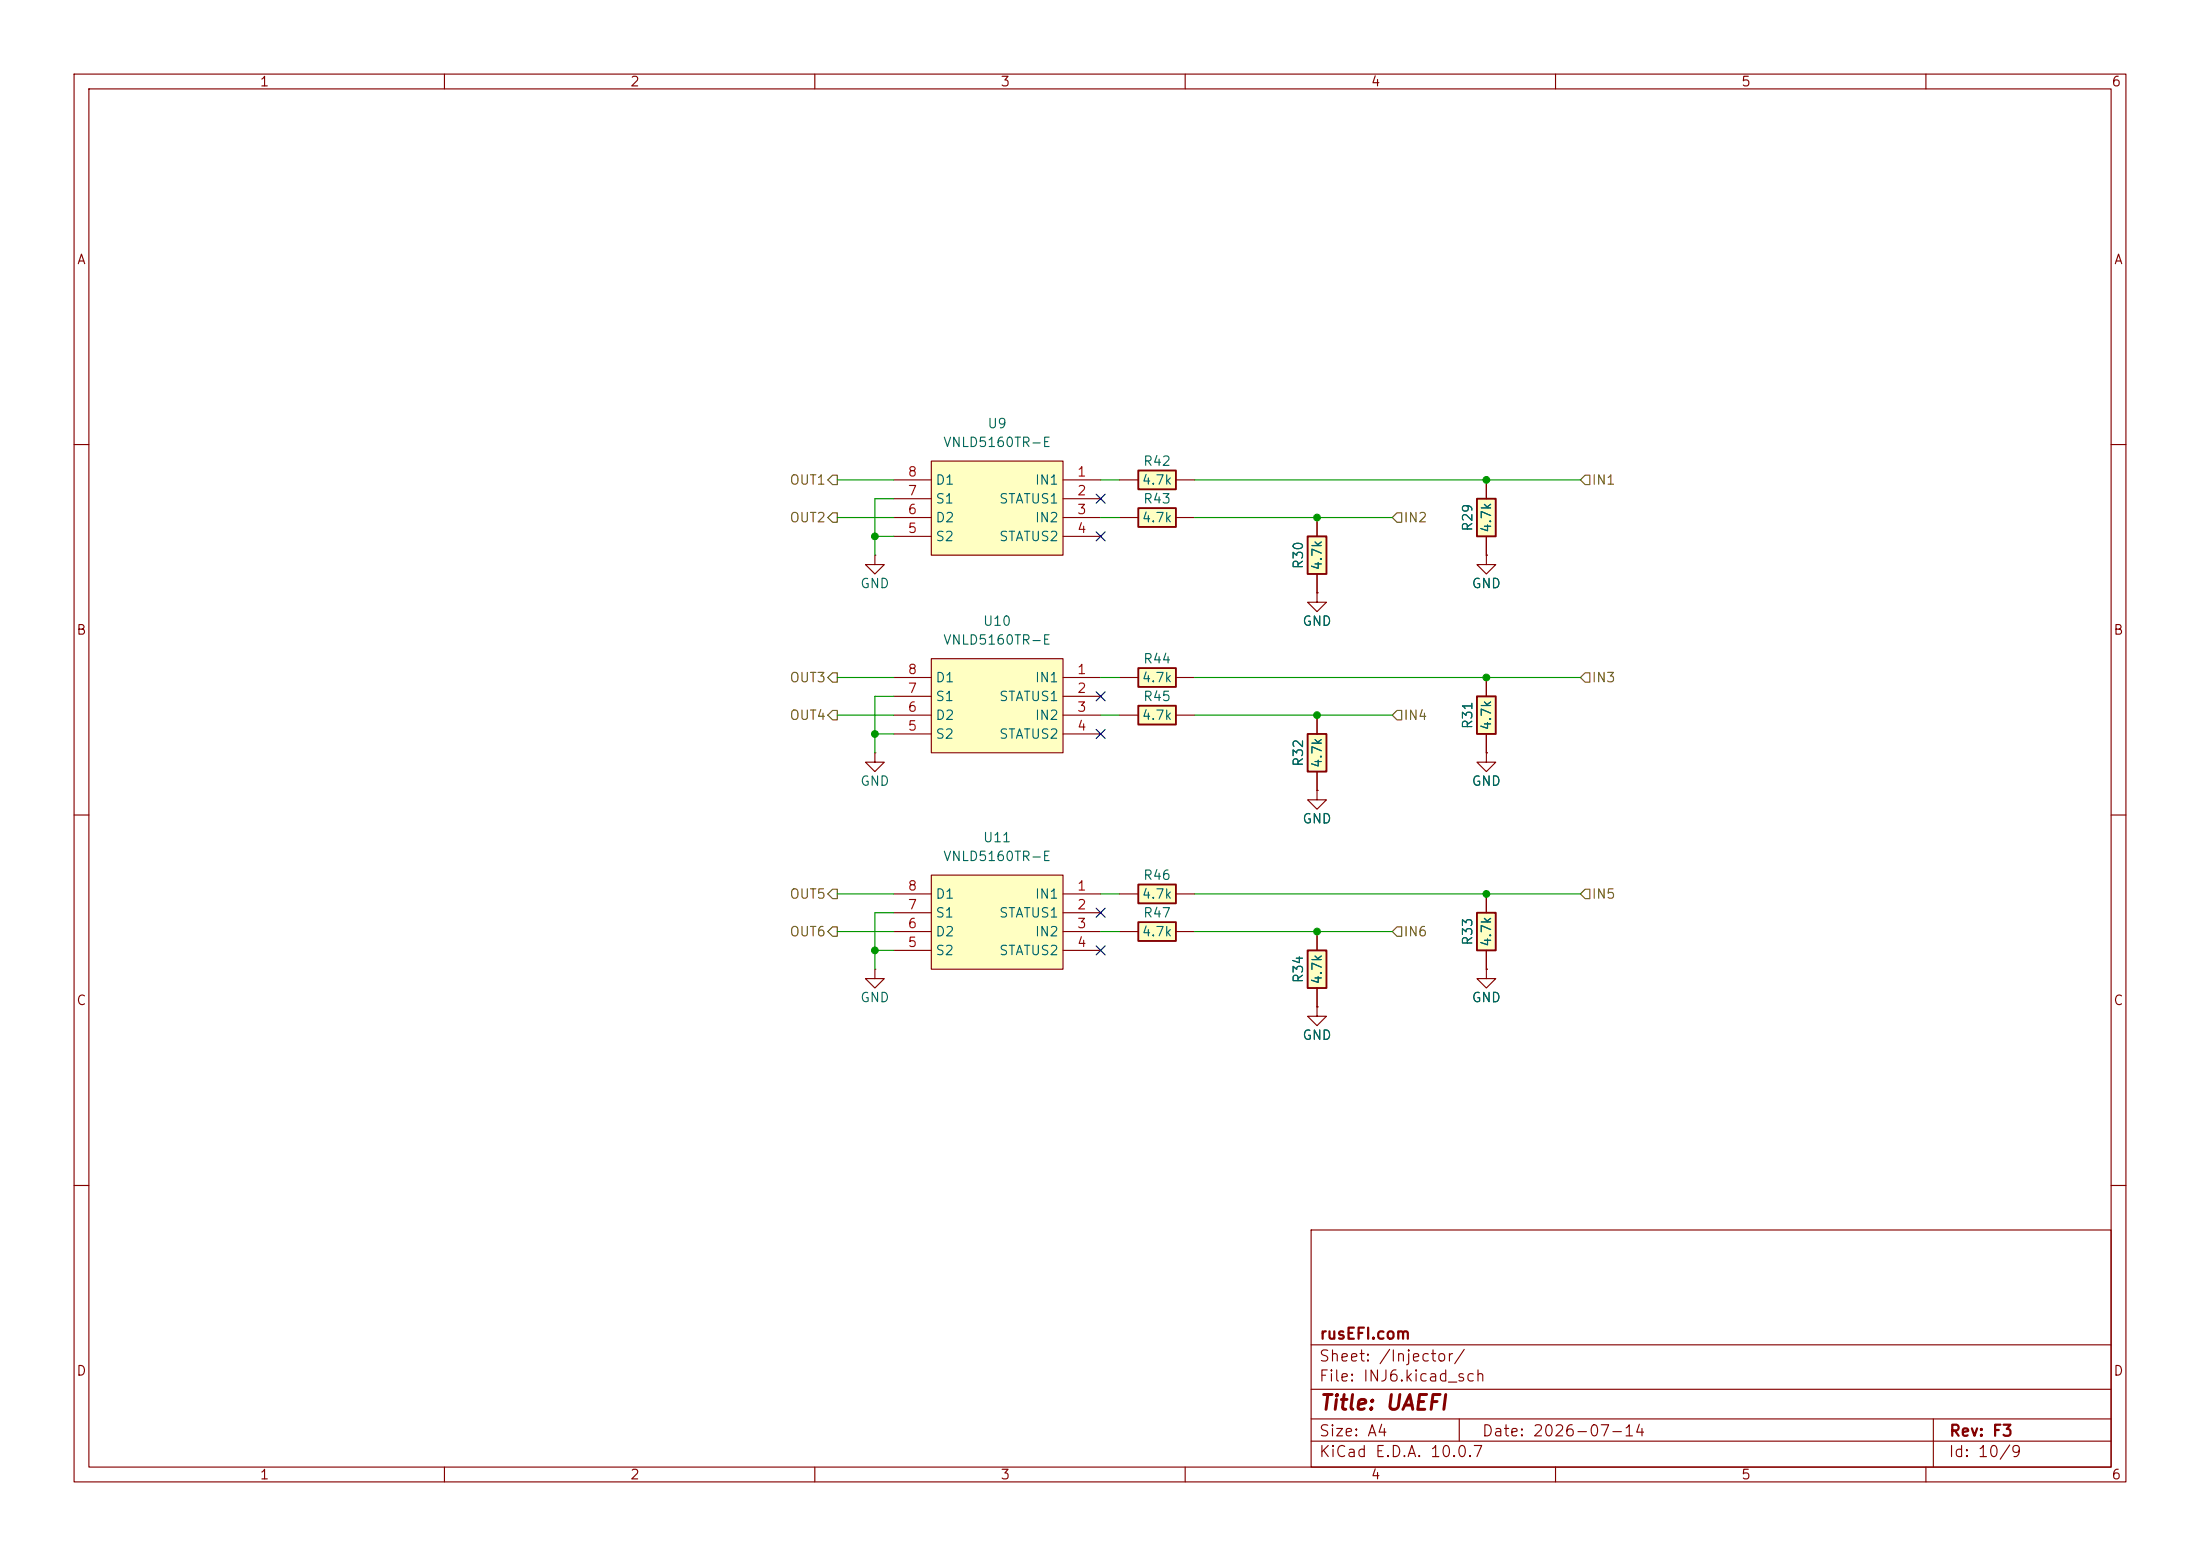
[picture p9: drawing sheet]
<svg xmlns="http://www.w3.org/2000/svg" width="297mm" height="210mm" viewBox="0 0 297 210" stroke-linecap="round" stroke-linejoin="round" font-family="sans-serif">
<g fill="none" stroke="#840000" stroke-width=".15">
<path d="M10 10h277v190h-277zM12 12h273v186h-273zM60 10v2M110 10v2M160 10v2M210 10v2M260 10v2M10 60h2M285 60h2M10 110h2M285 110h2M10 160h2"/>
<path d="M177 166h108v32h-108zM285 160h2M60 198v2M110 198v2M160 198v2M177 194.5h108M177 191.5h108M177 187.5h108M177 181.5h108M197 191.5v3M210 198v2M260 198v2"/>
<path d="M261 191.5v6.5"/>
</g>
<path d="M176.5 128.3h2.6v5.1h-2.6z" fill="#ffffc2"/>
<path d="M176.5 128.3h2.6v5.1h-2.6z" fill="none" stroke="#840000" stroke-width=".25"/>
<path d="M177.8 106.7v1.3h1.3l-1.3 1.2-1.3-1.2h1.3M177.8 106.7h.1M177.8 125.7v2.6M177.8 133.4v2.5" fill="none" stroke="#840000" stroke-width=".15"/>
<path d="M176.5 99.1h2.6v5h-2.6z" fill="#ffffc2"/>
<path d="M176.5 99.1h2.6v5h-2.6z" fill="none" stroke="#840000" stroke-width=".25"/>
<path d="M200.7 74.9v1.3h1.2l-1.2 1.3-1.3-1.3h1.3M200.7 74.9h.1M177.8 96.5v2.6M177.8 104.1v2.6" fill="none" stroke="#840000" stroke-width=".15"/>
<path d="M199.4 67.3h2.5v5.1h-2.5z" fill="#ffffc2"/>
<path d="M199.4 67.3h2.5v5.1h-2.5z" fill="none" stroke="#840000" stroke-width=".25"/>
<path d="M200.7 64.8v2.5M200.7 72.4v2.5" fill="none" stroke="#840000" stroke-width=".15"/>
<path d="M153.7 95.3h5v2.5h-5z" fill="#ffffc2"/>
<path d="M153.7 95.3h5v2.5h-5z" fill="none" stroke="#840000" stroke-width=".25"/>
<path d="M151.1 96.5h2.6M158.7 96.5h2.6" fill="none" stroke="#840000" stroke-width=".15"/>
<path d="M153.7 90.2h5v2.5h-5z" fill="#ffffc2"/>
<path d="M153.7 90.2h5v2.5h-5z" fill="none" stroke="#840000" stroke-width=".25"/>
<path d="M151.1 91.4h2.6M158.7 91.4h2.6M177.8 135.9v1.3h1.3l-1.3 1.2-1.3-1.2h1.3M177.8 135.9h.1" fill="none" stroke="#840000" stroke-width=".15"/>
<path d="M153.7 124.5h5v2.5h-5z" fill="#ffffc2"/>
<path d="M153.7 124.5h5v2.5h-5z" fill="none" stroke="#840000" stroke-width=".25"/>
<path d="M151.1 125.7h2.6M158.7 125.7h2.6M200.7 130.8v1.3h1.2l-1.2 1.3-1.3-1.3h1.3M200.7 130.8h.1" fill="none" stroke="#840000" stroke-width=".15"/>
<path d="M153.7 119.4h5v2.5h-5z" fill="#ffffc2"/>
<path d="M153.7 119.4h5v2.5h-5z" fill="none" stroke="#840000" stroke-width=".25"/>
<path d="M151.1 120.7h2.6M158.7 120.7h2.6" fill="none" stroke="#840000" stroke-width=".15"/>
<path d="M199.4 123.2h2.5v5.1h-2.5z" fill="#ffffc2"/>
<path d="M199.4 123.2h2.5v5.1h-2.5z" fill="none" stroke="#840000" stroke-width=".25"/>
<path d="M118.1 74.9v1.3h-1.3l1.3 1.3 1.3-1.3h-1.3M118.1 74.9h.1M200.7 120.7v2.5M200.7 128.3v2.5" fill="none" stroke="#840000" stroke-width=".15"/>
<path d="M125.7 118.1h17.8v12.7h-17.8z" fill="#ffffc2"/>
<g fill="none" stroke="#840000" stroke-width=".15">
<path d="M118.1 101.6v1.3h-1.3l1.3 1.2 1.3-1.2h-1.3M118.1 101.6h.1M125.7 118.1h17.8v12.7h-17.8zM118.1 130.8v1.3h-1.3l1.3 1.3 1.3-1.3h-1.3M118.1 130.8h.1M120.6 120.7h5.1M120.6 123.2h5.1M120.6 125.7h5.1M120.6 128.3h5.1M143.5 120.7h5.1M143.5 123.2h5.1M143.5 125.7h5.1"/>
<path d="M143.5 128.3h5.1"/>
</g>
<path d="M125.7 62.2h17.8v12.7h-17.8z" fill="#ffffc2"/>
<path d="M120.6 64.8h5.1M120.6 67.3h5.1M120.6 69.9h5.1M120.6 72.4h5.1M125.7 62.2h17.8v12.7h-17.8zM143.5 64.8h5.1M143.5 67.3h5.1M143.5 69.9h5.1M143.5 72.4h5.1" fill="none" stroke="#840000" stroke-width=".15"/>
<path d="M125.7 88.9h17.8v12.7h-17.8z" fill="#ffffc2"/>
<path d="M120.6 91.4h5.1M120.6 94h5.1M120.6 96.5h5.1M120.6 99.1h5.1M125.7 88.9h17.8v12.7h-17.8zM143.5 91.4h5.1M143.5 94h5.1M143.5 96.5h5.1M143.5 99.1h5.1" fill="none" stroke="#840000" stroke-width=".15"/>
<path d="M176.5 72.4h2.6v5.1h-2.6z" fill="#ffffc2"/>
<path d="M176.5 72.4h2.6v5.1h-2.6z" fill="none" stroke="#840000" stroke-width=".25"/>
<path d="M177.8 69.9v2.5M177.8 77.5v2.5M177.8 80v1.3h1.3l-1.3 1.3-1.3-1.3h1.3M177.8 80h.1" fill="none" stroke="#840000" stroke-width=".15"/>
<path d="M153.7 63.5h5v2.5h-5z" fill="#ffffc2"/>
<path d="M153.7 63.5h5v2.5h-5z" fill="none" stroke="#840000" stroke-width=".25"/>
<path d="M151.1 64.8h2.6M158.7 64.8h2.6" fill="none" stroke="#840000" stroke-width=".15"/>
<path d="M153.7 68.6h5v2.5h-5z" fill="#ffffc2"/>
<path d="M153.7 68.6h5v2.5h-5z" fill="none" stroke="#840000" stroke-width=".25"/>
<path d="M151.1 69.9h2.6M158.7 69.9h2.6" fill="none" stroke="#840000" stroke-width=".15"/>
<path d="M199.4 94h2.5v5.1h-2.5z" fill="#ffffc2"/>
<path d="M199.4 94h2.5v5.1h-2.5z" fill="none" stroke="#840000" stroke-width=".25"/>
<g fill="none" stroke="#840000" stroke-width=".15">
<path d="M177.8 69.9v2.5M177.8 77.5v2.5M200.7 74.9h.1M200.7 64.8v2.5M200.7 72.4v2.5M177.8 80h.1M177.8 96.5v2.6M200.7 91.4v2.6M200.7 99.1v2.5M177.8 106.7h.1M177.8 104.1v2.6M200.7 101.6v1.3h1.2l-1.2 1.2-1.3-1.2h1.3"/>
<path d="M200.7 101.6h.1M177.8 135.9h.1M177.8 125.7v2.6M177.8 133.4v2.5M200.7 130.8h.1M200.7 120.7v2.5M200.7 128.3v2.5"/>
</g>
<path d="M111.8 64.8l.6-.7h.6v1.3h-.6zM111.8 69.9l.6-.7h.6v1.3h-.6zM188.6 69.2h.6v1.3h-.6l-.6-.6zM214 64.1h.6v1.3h-.6l-.6-.6zM112.4 90.8h.6v1.3h-.6l-.6-.7zM112.4 95.9h.6v1.3h-.6l-.6-.7zM188.6 95.9h.6v1.3h-.6l-.6-.7zM214 90.8h.6v1.3h-.6l-.6-.7zM112.4 125.1h.6v1.3h-.6l-.6-.7zM112.4 120h.6v1.3h-.6l-.6-.6zM188.6 125.1h.6v1.3h-.6l-.6-.7zM214 120h.6v1.3h-.6l-.6-.6z" fill="none" stroke="#725600" stroke-width=".15"/>
<g fill="none" stroke="#009600" stroke-width=".15">
<path d="M113 69.9h7.6M113 64.8h7.6M118.1 72.4h2.5M120.6 67.3h-2.5v7.6M148.6 69.9h2.5M148.6 64.8h2.5M161.3 69.9h26.7M161.3 64.8h52.1M113 96.5h7.6M113 91.4h7.6M118.1 99.1h2.5M120.6 94h-2.5v7.6"/>
<path d="M148.6 96.5h2.5M148.6 91.4h2.5M161.3 96.5h26.7M161.3 91.4h52.1M113 125.7h7.6M113 120.7h7.6M118.1 128.3h2.5M120.6 123.2h-2.5v7.6M148.6 125.7h2.5M148.6 120.7h2.5M161.3 125.7h26.7M161.3 120.7h52.1"/>
</g>
<path d="M148 71.8l1.2 1.2M148 66.7l1.2 1.2M149.2 71.8l-1.2 1.2M149.2 66.7l-1.2 1.2M148 93.4l1.2 1.2M148 98.5l1.2 1.2M149.2 93.4l-1.2 1.2M149.2 98.5l-1.2 1.2M148 127.7l1.2 1.2M148 122.6l1.2 1.2M149.2 127.7l-1.2 1.2M149.2 122.6l-1.2 1.2" fill="none" stroke="#000084" stroke-width=".15"/>
<g fill="#009600" stroke="#009600" stroke-width=".14">
<circle cx="177.8" cy="96.5" r=".46"/>
<circle cx="177.8" cy="69.9" r=".46"/>
<circle cx="200.7" cy="91.4" r=".46"/>
<circle cx="200.7" cy="64.8" r=".46"/>
<circle cx="177.8" cy="125.7" r=".46"/>
<circle cx="200.7" cy="120.7" r=".46"/>
<circle cx="118.1" cy="128.3" r=".46"/>
<circle cx="118.1" cy="72.4" r=".46"/>
<circle cx="118.1" cy="99.1" r=".46"/>
</g>
<text font-size="2" fill="#840000" x="178" y="190.8">Title: UAEFI</text>
<g font-size="1.5" fill="#840000">
<text x="178" y="184.1">Sheet: /Injector/</text>
<text x="178" y="181.1">rusEFI.com</text>
<text x="178" y="186.8">File: INJ6.kicad_sch</text>
<text x="178" y="197">KiCad E.D.A. 10.0.7</text>
<text x="178" y="194.2">Size: A4</text>
<text x="200" y="194.2">Date: 2026-07-14</text>
<text x="263" y="197">Id: 10/9</text>
<text x="263" y="194.2">Rev: F3</text>
</g>
<g font-size="1.3" fill="#840000">
<text x="35" y="12">1</text>
<text x="85" y="12">2</text>
<text x="135" y="12">3</text>
<text x="185" y="12">4</text>
<text x="235" y="12">5</text>
<text x="285" y="12">6</text>
<text x="10.3" y="36">A</text>
<text x="285.3" y="36">A</text>
<text x="10.2" y="86">B</text>
<text x="285.2" y="86">B</text>
<text x="10.2" y="136">C</text>
<text x="285.2" y="136">C</text>
<text x="10.2" y="186">D</text>
<text x="285.2" y="186">D</text>
<text x="35" y="200">1</text>
<text x="85" y="200">2</text>
<text x="135" y="200">3</text>
<text x="185" y="200">4</text>
<text x="235" y="200">5</text>
<text x="285" y="200">6</text>
</g>
<g font-size="1.3" fill="#006464">
<text x="133.2" y="58.1">U9</text>
<text x="126.2" y="65.7">D1</text>
<text x="127.2" y="60.7">VNLD5160TR-E</text>
<text x="139.6" y="65.7">IN1</text>
<text x="154.1" y="65.7">4.7k</text>
<text x="154.2" y="63.2">R42</text>
<text x="126.2" y="70.8">D2</text>
<text x="126.2" y="68.3">S1</text>
<text x="134.8" y="68.3">STATUS1</text>
<text x="139.6" y="70.8">IN2</text>
<text x="154.1" y="70.8">4.7k</text>
<text x="154.2" y="68.3">R43</text>
<text x="199.1" y="71.8" transform="rotate(-90 199.1 71.8)">R29</text>
<text x="126.2" y="73.4">S2</text>
<text x="134.8" y="73.4">STATUS2</text>
<text x="176.2" y="76.9" transform="rotate(-90 176.2 76.9)">R30</text>
<text x="178.8" y="77.1" transform="rotate(-90 178.8 77.1)">4.7k</text>
<text x="201.6" y="72" transform="rotate(-90 201.6 72)">4.7k</text>
<text x="116" y="79.7">GND</text>
<text x="198.6" y="79.7">GND</text>
<text x="127.2" y="87.3">VNLD5160TR-E</text>
<text x="132.6" y="84.8">U10</text>
<text x="154.2" y="89.9">R44</text>
<text x="175.7" y="84.8">GND</text>
<text x="126.2" y="94.9">S1</text>
<text x="126.2" y="92.4">D1</text>
<text x="134.8" y="94.9">STATUS1</text>
<text x="139.6" y="92.4">IN1</text>
<text x="154.1" y="92.4">4.7k</text>
<text x="154.2" y="94.9">R45</text>
<text x="126.2" y="100">S2</text>
<text x="126.2" y="97.5">D2</text>
<text x="134.8" y="100">STATUS2</text>
<text x="139.6" y="97.5">IN2</text>
<text x="154.1" y="97.5">4.7k</text>
<text x="199.1" y="98.5" transform="rotate(-90 199.1 98.5)">R31</text>
<text x="201.6" y="98.7" transform="rotate(-90 201.6 98.7)">4.7k</text>
<text x="116" y="106.4">GND</text>
<text x="176.2" y="103.6" transform="rotate(-90 176.2 103.6)">R32</text>
<text x="178.8" y="103.8" transform="rotate(-90 178.8 103.8)">4.7k</text>
<text x="198.6" y="106.4">GND</text>
<text x="132.6" y="114">U11</text>
<text x="175.7" y="111.5">GND</text>
<text x="127.2" y="116.5">VNLD5160TR-E</text>
<text x="154.2" y="119.1">R46</text>
<text x="126.2" y="124.2">S1</text>
<text x="126.2" y="121.6">D1</text>
<text x="134.8" y="124.2">STATUS1</text>
<text x="139.6" y="121.6">IN1</text>
<text x="154.1" y="121.6">4.7k</text>
<text x="154.2" y="124.2">R47</text>
<text x="126.2" y="129.2">S2</text>
<text x="126.2" y="126.7">D2</text>
<text x="134.8" y="129.2">STATUS2</text>
<text x="139.6" y="126.7">IN2</text>
<text x="154.1" y="126.7">4.7k</text>
<text x="199.1" y="127.7" transform="rotate(-90 199.1 127.7)">R33</text>
<text x="201.6" y="127.9" transform="rotate(-90 201.6 127.9)">4.7k</text>
<text x="116" y="135.6">GND</text>
<text x="176.2" y="132.8" transform="rotate(-90 176.2 132.8)">R34</text>
<text x="178.8" y="133" transform="rotate(-90 178.8 133)">4.7k</text>
<text x="198.6" y="135.6">GND</text>
<text x="175.7" y="140.7">GND</text>
</g>
<g font-size="1.3" fill="#725600">
<text x="106.5" y="65.7">OUT1</text>
<text x="214.8" y="65.7">IN1</text>
<text x="106.5" y="70.8">OUT2</text>
<text x="189.4" y="70.8">IN2</text>
<text x="106.5" y="92.4">OUT3</text>
<text x="214.8" y="92.4">IN3</text>
<text x="106.5" y="97.5">OUT4</text>
<text x="189.4" y="97.5">IN4</text>
<text x="106.5" y="121.6">OUT5</text>
<text x="214.8" y="121.6">IN5</text>
<text x="106.5" y="126.7">OUT6</text>
<text x="189.4" y="126.7">IN6</text>
</g>
<g font-size="1.3" fill="#a90000">
<text x="122.5" y="64.6">8</text>
<text x="145.3" y="64.6">1</text>
<text x="122.5" y="69.7">6</text>
<text x="122.5" y="67.2">7</text>
<text x="145.3" y="67.2">2</text>
<text x="145.3" y="69.7">3</text>
<text x="122.5" y="72.3">5</text>
<text x="145.3" y="72.3">4</text>
<text x="122.5" y="93.8">7</text>
<text x="122.5" y="91.3">8</text>
<text x="145.3" y="91.3">1</text>
<text x="145.3" y="93.8">2</text>
<text x="122.5" y="98.9">5</text>
<text x="122.5" y="96.4">6</text>
<text x="145.3" y="96.4">3</text>
<text x="145.3" y="98.9">4</text>
<text x="122.5" y="125.6">6</text>
<text x="122.5" y="123.1">7</text>
<text x="122.5" y="120.5">8</text>
<text x="145.3" y="120.5">1</text>
<text x="145.3" y="123.1">2</text>
<text x="145.3" y="125.6">3</text>
<text x="122.5" y="128.1">5</text>
<text x="145.3" y="128.1">4</text>
</g>
</svg>
